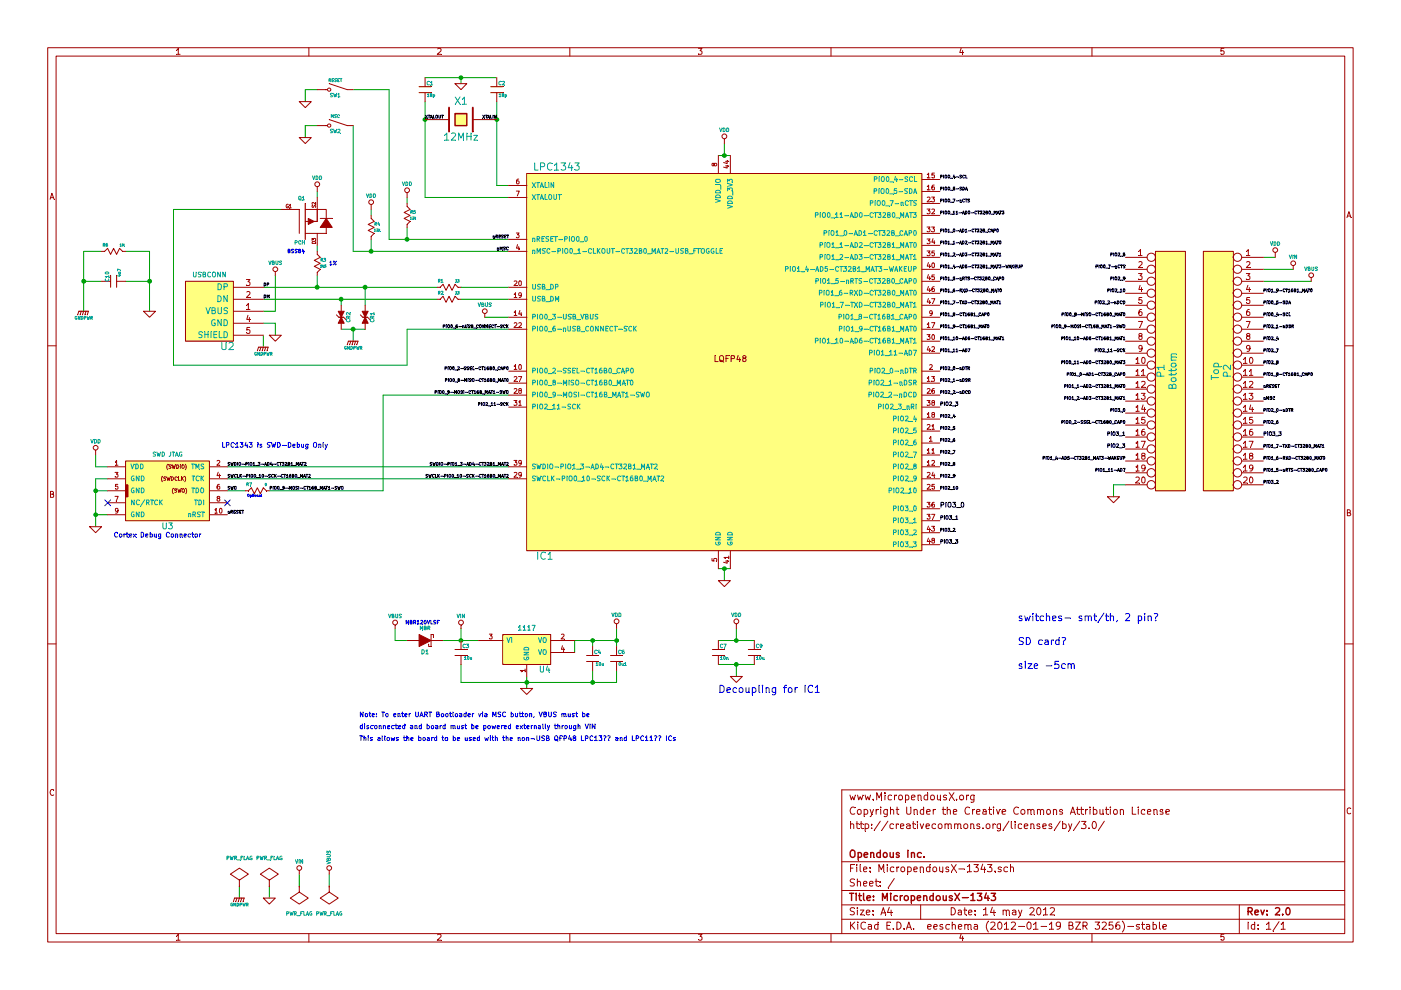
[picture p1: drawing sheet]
EESchema Schematic File Version 2  date 14/05/2012 23:08:49
LIBS:power
LIBS:device
LIBS:transistors
LIBS:conn
LIBS:linear
LIBS:regul
LIBS:74xx
LIBS:cmos4000
LIBS:adc-dac
LIBS:memory
LIBS:xilinx
LIBS:special
LIBS:microcontrollers
LIBS:dsp
LIBS:microchip
LIBS:analog_switches
LIBS:motorola
LIBS:texas
LIBS:intel
LIBS:audio
LIBS:interface
LIBS:digital-audio
LIBS:philips
LIBS:display
LIBS:cypress
LIBS:siliconi
LIBS:opto
LIBS:atmel
LIBS:contrib
LIBS:valves
LIBS:opendous
LIBS:MicropendousX-1343-cache
EELAYER 25  0
EELAYER END
$Descr A4 11700 8267
encoding utf-8
Sheet 1 1
Title "MicropendousX-1343"
Date "14 may 2012"
Rev "2.0"
Comp "Opendous Inc."
Comment1 ""
Comment2 "http://creativecommons.org/licenses/by/3.0/"
Comment3 "Copyright Under the Creative Commons Attribution License"
Comment4 "www.MicropendousX.org"
$EndDescr
Wire Wire Line
	3400 1900 3400 2000
Wire Wire Line
	5150 5350 4800 5350
Wire Wire Line
	3850 5700 5150 5700
Wire Wire Line
	4950 5700 4950 5600
Connection ~ 4950 5350
Connection ~ 4950 5700
Wire Wire Line
	6300 5350 6000 5350
Wire Wire Line
	6000 5550 6300 5550
Connection ~ 700  2350
Connection ~ 1250 2350
Wire Wire Line
	1250 2600 1250 2100
Wire Wire Line
	1250 2100 1050 2100
Wire Wire Line
	3850 5350 3850 5250
Wire Wire Line
	6000 4750 6100 4750
Wire Wire Line
	2250 4100 3200 4100
Wire Wire Line
	1900 4000 4250 4000
Connection ~ 6150 5350
Wire Wire Line
	6150 5350 6150 5250
Connection ~ 2850 2500
Wire Wire Line
	2850 2550 2850 2500
Wire Wire Line
	3650 2500 2200 2500
Wire Wire Line
	3850 2500 4250 2500
Wire Wire Line
	4050 2650 4250 2650
Wire Wire Line
	4250 2750 3400 2750
Wire Wire Line
	3400 2750 3400 3050
Wire Wire Line
	3400 3050 1450 3050
Connection ~ 3400 2000
Connection ~ 3100 2100
Wire Wire Line
	4250 2100 2950 2100
Wire Wire Line
	2950 2100 2950 1050
Wire Wire Line
	2950 750  3250 750 
Wire Wire Line
	3250 750  3250 2000
Wire Wire Line
	3250 2000 4250 2000
Wire Wire Line
	9300 4150 9300 4050
Wire Wire Line
	9300 4050 9400 4050
Wire Wire Line
	10550 2250 10800 2250
Wire Wire Line
	10550 2150 10650 2150
Connection ~ 3850 5350
Wire Wire Line
	3850 5700 3850 5550
Wire Wire Line
	4400 5750 4400 5650
Wire Wire Line
	3100 1800 3100 1750
Wire Wire Line
	2550 850  2550 750 
Wire Wire Line
	2550 750  2650 750 
Wire Wire Line
	2650 2100 2650 2050
Wire Wire Line
	2850 2750 3050 2750
Wire Wire Line
	2300 2800 2300 2700
Wire Wire Line
	2300 2700 2200 2700
Wire Wire Line
	6000 1300 6100 1300
Connection ~ 800  4300
Wire Wire Line
	800  4300 900  4300
Wire Wire Line
	800  3800 800  3900
Wire Wire Line
	800  3900 900  3900
Wire Wire Line
	4150 850  4150 1550
Wire Wire Line
	4150 1550 4250 1550
Wire Wire Line
	3850 700  3850 650 
Wire Wire Line
	4150 650  3550 650 
Connection ~ 3850 650 
Wire Wire Line
	4250 1650 3550 1650
Wire Wire Line
	3550 1650 3550 850 
Connection ~ 4150 1000
Connection ~ 3550 1000
Wire Wire Line
	900  4000 800  4000
Wire Wire Line
	800  4000 800  4400
Wire Wire Line
	800  4100 900  4100
Connection ~ 800  4100
Wire Wire Line
	3400 1700 3400 1650
Wire Wire Line
	6050 1200 6050 1300
Connection ~ 6050 1300
Wire Wire Line
	2300 2300 2300 2600
Wire Wire Line
	2300 2600 2200 2600
Wire Wire Line
	2200 2800 2200 2900
Wire Wire Line
	2950 2850 2950 2750
Connection ~ 2950 2750
Wire Wire Line
	2650 2300 2650 2400
Connection ~ 2650 2400
Wire Wire Line
	2650 1050 2550 1050
Wire Wire Line
	2550 1050 2550 1150
Wire Wire Line
	3100 2000 3100 2100
Wire Wire Line
	4800 5350 4800 5450
Connection ~ 4400 5700
Wire Wire Line
	3700 5350 4000 5350
Wire Wire Line
	3300 5250 3300 5350
Wire Wire Line
	3300 5350 3400 5350
Wire Wire Line
	10550 2350 10950 2350
Wire Wire Line
	2650 1650 2650 1600
Wire Wire Line
	4250 2400 3850 2400
Wire Wire Line
	2200 2400 3650 2400
Wire Wire Line
	3050 2550 3050 2400
Connection ~ 3050 2400
Wire Wire Line
	2350 1750 1450 1750
Wire Wire Line
	1450 1750 1450 3050
Wire Wire Line
	6150 5650 6150 5550
Connection ~ 6150 5550
Wire Wire Line
	1900 3900 4250 3900
Wire Wire Line
	3200 4100 3200 3300
Wire Wire Line
	3200 3300 4250 3300
Wire Wire Line
	2050 4100 1900 4100
Wire Wire Line
	6050 4750 6050 4850
Connection ~ 6050 4750
Wire Wire Line
	2250 7400 2250 7500
Wire Wire Line
	2500 7400 2500 7300
Wire Wire Line
	2000 7400 2000 7500
Wire Wire Line
	2750 7400 2750 7300
Wire Wire Line
	1250 2350 1050 2350
Wire Wire Line
	700  2350 850  2350
Wire Wire Line
	700  2600 700  2100
Wire Wire Line
	700  2100 850  2100
Wire Wire Line
	4950 5350 4950 5400
Wire Wire Line
	5150 5700 5150 5600
Wire Wire Line
	5150 5250 5150 5400
Connection ~ 5150 5350
Text Notes 6000 5800 0    60   ~ 0
Decoupling for IC1
Text Notes 8500 5600 0    60   ~ 0
size -5cm
Text Notes 8500 5400 0    60   ~ 0
SD card?
Text Notes 8500 5200 0    60   ~ 0
switches- smt/th, 2 pin?
$Comp
L R_MINI R6
U 1 1
P 950 2100
F 0 "R6" H 880 2150 25  0000 C CNN
F 1 "1M" H 1020 2150 20  0000 C CNN
	1    950  2100
	1    0    0    -1  
$EndComp
$Comp
L C_MINI C10
U 1 1
P 950 2350
F 0 "C10" V 900 2390 30  0000 C CNN
F 1 "4n7" V 1000 2420 25  0000 C CNN
	1    950  2350
	1    0    0    -1  
$EndComp
Text Label 9400 3750 2    30   ~ 0
PIO2_3
Text Label 7850 3400 0    30   ~ 0
PIO2_3
Text Label 10550 3650 0    30   ~ 0
PIO3_3
Text Label 7850 4550 0    30   ~ 0
PIO3_3
Text Label 9400 3650 2    30   ~ 0
PIO3_1
Text Label 7850 4350 0    30   ~ 0
PIO3_1
Text Label 7850 4250 0    40   ~ 0
PIO3_0
$Comp
L LPC1343 IC1
U 1 1
P 6050 3000
F 0 "IC1" H 4550 1350 60  0000 C CNN
F 1 "LPC1343" H 4650 4600 60  0000 C CNN
	1    6050 3000
	1    0    0    -1  
$EndComp
$Comp
L VIN #PWR01
U 1 1
P 3850 5250
F 0 "#PWR01" H 3850 5350 30  0001 C CNN
F 1 "VIN" H 3850 5350 30  0000 C CNN
	1    3850 5250
	1    0    0    -1  
$EndComp
$Comp
L PWR_FLAG #FLG02
U 1 1
P 2750 7400
F 0 "#FLG02" H 2750 7670 30  0001 C CNN
F 1 "PWR_FLAG" H 2750 7630 30  0000 C CNN
	1    2750 7400
	-1   0    0    1   
$EndComp
$Comp
L PWR_FLAG #FLG03
U 1 1
P 2000 7400
F 0 "#FLG03" H 2000 7670 30  0001 C CNN
F 1 "PWR_FLAG" H 2000 7630 30  0000 C CNN
	1    2000 7400
	1    0    0    -1  
$EndComp
$Comp
L GNDPWR #PWR04
U 1 1
P 2000 7500
F 0 "#PWR04" H 2000 7550 40  0001 C CNN
F 1 "GNDPWR" H 2000 7440 25  0000 C CNN
	1    2000 7500
	1    0    0    -1  
$EndComp
$Comp
L 1117 U4
U 1 1
P 4400 5400
F 0 "U4" H 4550 5204 50  0000 C CNN
F 1 "1117" H 4400 5550 40  0000 C CNN
	1    4400 5400
	1    0    0    -1  
$EndComp
$Comp
L PWR_FLAG #FLG05
U 1 1
P 2500 7400
F 0 "#FLG05" H 2500 7670 30  0001 C CNN
F 1 "PWR_FLAG" H 2500 7630 30  0000 C CNN
	1    2500 7400
	-1   0    0    1   
$EndComp
$Comp
L PWR_FLAG #FLG06
U 1 1
P 2250 7400
F 0 "#FLG06" H 2250 7670 30  0001 C CNN
F 1 "PWR_FLAG" H 2250 7630 30  0000 C CNN
	1    2250 7400
	1    0    0    -1  
$EndComp
$Comp
L VBUS #PWR07
U 1 1
P 2750 7300
F 0 "#PWR07" H 2750 7400 30  0001 C CNN
F 1 "VBUS" V 2750 7440 30  0000 C CNN
	1    2750 7300
	1    0    0    -1  
$EndComp
$Comp
L GND #PWR08
U 1 1
P 2250 7500
F 0 "#PWR08" H 2250 7500 30  0001 C CNN
F 1 "GND" H 2250 7430 30  0001 C CNN
	1    2250 7500
	1    0    0    -1  
$EndComp
$Comp
L CONN_CORTEX_DEBUG U3
U 1 1
P 1400 4100
F 0 "U3" H 1400 3800 50  0000 C CNN
F 1 "SWD JTAG" H 1400 4400 35  0000 C CNN
	1    1400 4100
	1    0    0    -1  
$EndComp
Text Notes 950  4500 0    40   ~ 0
Cortex Debug Connector
Text Notes 1850 3750 0    40   ~ 0
LPC1343 is SWD-Debug Only
Text Label 9400 3350 2    25   ~ 0
PIO1_2-AD3-CT32B1_MAT1
Text Label 9400 3250 2    25   ~ 0
PIO1_1-AD2-CT32B1_MAT0
Text Label 9400 3150 2    25   ~ 0
PIO1_0-AD1-CT32B_CAP0
Text Label 9400 3050 2    25   ~ 0
PIO0_11-AD0-CT32B0_MAT3
Text Label 1900 4100 0    25   ~ 0
SWO
Text Notes 2065 4160 0    20   ~ 0
Optional
NoConn ~ 1900 4200
$Comp
L R_MINI R7
U 1 1
P 2150 4100
F 0 "R7" H 2080 4150 25  0000 C CNN
F 1 "0" H 2220 4150 20  0000 C CNN
	1    2150 4100
	1    0    0    -1  
$EndComp
Text Label 2250 4100 0    25   ~ 0
PIO0_9-MOSI-CT16B_MAT1-SWO
Text Label 1900 4000 0    25   ~ 0
SWCLK-PIO0_10-SCK-CT16B0_MAT2
Text Label 1900 3900 0    25   ~ 0
SWDIO-PIO1_3-AD4-CT32B1_MAT2
Text Label 4250 4000 2    25   ~ 0
SWCLK-PIO0_10-SCK-CT16B0_MAT2
Text Label 4250 3900 2    25   ~ 0
SWDIO-PIO1_3-AD4-CT32B1_MAT2
$Comp
L C_MINI C9
U 1 1
P 6300 5450
F 0 "C9" V 6250 5490 30  0000 C CNN
F 1 "10u" V 6350 5500 25  0000 C CNN
	1    6300 5450
	0    1    1    0   
$EndComp
$Comp
L MOSFET_P_OPENDOUS Q1
U 1 1
P 2550 1850
F 0 "Q1" H 2550 2040 30  0000 R CNN
F 1 "PCH" H 2550 1670 30  0000 R CNN
	1    2550 1850
	1    0    0    -1  
$EndComp
Text Notes 3000 6200 0    40   ~ 0
This allows the board to be used with the non-USB QFP48 LPC13?? and LPC11?? ICs
Text Notes 2400 2125 0    30   ~ 0
BSS84
Text Notes 3385 5225 0    30   ~ 0
MBR120VLSF
Text Label 10550 3350 0    25   ~ 0
nMSC
Text Label 10550 3250 0    25   ~ 0
nRESET
$Comp
L CONN_20 P2
U 1 1
P 10200 3100
F 0 "P2" V 10150 3100 60  0000 C CNN
F 1 "Top" V 10250 3100 60  0000 C CNN
	1    10200 3100
	-1   0    0    -1  
$EndComp
$Comp
L CONN_20 P1
U 1 1
P 9750 3100
F 0 "P1" V 9700 3100 60  0000 C CNN
F 1 "Bottom" V 9800 3100 60  0000 C CNN
	1    9750 3100
	1    0    0    -1  
$EndComp
Text Label 9400 2250 2    25   ~ 0
PIO0_7-nCTS
Text Label 9400 2350 2    25   ~ 0
PIO2_9
Text Notes 2750 2225 0    30   ~ 0
1%
$Comp
L GNDPWR #PWR09
U 1 1
P 700 2600
F 0 "#PWR09" H 700 2650 40  0001 C CNN
F 1 "GNDPWR" H 700 2540 25  0000 C CNN
	1    700  2600
	1    0    0    -1  
$EndComp
$Comp
L GND #PWR010
U 1 1
P 1250 2600
F 0 "#PWR010" H 1250 2600 30  0001 C CNN
F 1 "GND" H 1250 2530 30  0001 C CNN
	1    1250 2600
	1    0    0    -1  
$EndComp
Text Notes 3000 6100 0    40   ~ 0
disconnected and board must be powered externally through VIN
Text Notes 3000 6000 0    40   ~ 0
Note: To enter UART Bootloader via MSC button, VBUS must be
$Comp
L GND #PWR011
U 1 1
P 9300 4150
F 0 "#PWR011" H 9300 4150 30  0001 C CNN
F 1 "GND" H 9300 4080 30  0001 C CNN
	1    9300 4150
	1    0    0    -1  
$EndComp
$Comp
L VIN #PWR012
U 1 1
P 10800 2250
F 0 "#PWR012" H 10800 2350 30  0001 C CNN
F 1 "VIN" H 10800 2350 30  0000 C CNN
	1    10800 2250
	1    0    0    -1  
$EndComp
$Comp
L VBUS #PWR013
U 1 1
P 10950 2350
F 0 "#PWR013" H 10950 2450 30  0001 C CNN
F 1 "VBUS" H 10950 2450 30  0000 C CNN
	1    10950 2350
	1    0    0    -1  
$EndComp
$Comp
L VDD #PWR014
U 1 1
P 10650 2150
F 0 "#PWR014" H 10650 2250 30  0001 C CNN
F 1 "VDD" H 10650 2260 30  0000 C CNN
	1    10650 2150
	1    0    0    -1  
$EndComp
$Comp
L D_SCHOTTKY D1
U 1 1
P 3550 5350
F 0 "D1" H 3550 5250 35  0000 C CNN
F 1 "MBR" H 3550 5450 30  0000 C CNN
	1    3550 5350
	1    0    0    -1  
$EndComp
$Comp
L VIN #PWR015
U 1 1
P 2500 7300
F 0 "#PWR015" H 2500 7400 30  0001 C CNN
F 1 "VIN" H 2500 7400 30  0000 C CNN
	1    2500 7300
	1    0    0    -1  
$EndComp
$Comp
L GND #PWR016
U 1 1
P 4400 5750
F 0 "#PWR016" H 4400 5750 30  0001 C CNN
F 1 "GND" H 4400 5680 30  0001 C CNN
	1    4400 5750
	1    0    0    -1  
$EndComp
$Comp
L VBUS #PWR017
U 1 1
P 3300 5250
F 0 "#PWR017" H 3300 5350 30  0001 C CNN
F 1 "VBUS" H 3300 5350 30  0000 C CNN
	1    3300 5250
	1    0    0    -1  
$EndComp
$Comp
L VDD #PWR018
U 1 1
P 5150 5250
F 0 "#PWR018" H 5150 5350 30  0001 C CNN
F 1 "VDD" H 5150 5360 30  0000 C CNN
	1    5150 5250
	1    0    0    -1  
$EndComp
$Comp
L C_MINI C4
U 1 1
P 4950 5500
F 0 "C4" V 4900 5540 30  0000 C CNN
F 1 "10u" V 5000 5560 25  0000 C CNN
	1    4950 5500
	0    1    1    0   
$EndComp
$Comp
L C_MINI C3
U 1 1
P 3850 5450
F 0 "C3" V 3800 5490 30  0000 C CNN
F 1 "10u" V 3900 5510 25  0000 C CNN
	1    3850 5450
	0    1    1    0   
$EndComp
Text Label 9400 2950 2    25   ~ 0
PIO2_11-SCK
Text Label 9400 2750 2    25   ~ 0
PIO0_9-MOSI-CT16B_MAT1-SWO
Text Label 9400 2650 2    25   ~ 0
PIO0_8-MISO-CT16B0_MAT0
Text Label 9400 3550 2    25   ~ 0
PIO0_2-SSEL-CT16B0_CAP0
Text Label 4250 2100 2    25   ~ 0
nMSC
$Comp
L VDD #PWR019
U 1 1
P 3100 1750
F 0 "#PWR019" H 3100 1850 30  0001 C CNN
F 1 "VDD" H 3100 1860 30  0000 C CNN
	1    3100 1750
	1    0    0    -1  
$EndComp
$Comp
L R_MINI R4
U 1 1
P 3100 1900
F 0 "R4" V 3075 1950 25  0000 C CNN
F 1 "12k" V 3125 1950 20  0000 C CNN
	1    3100 1900
	0    1    1    0   
$EndComp
$Comp
L GND #PWR020
U 1 1
P 2550 1150
F 0 "#PWR020" H 2550 1150 30  0001 C CNN
F 1 "GND" H 2550 1080 30  0001 C CNN
	1    2550 1150
	1    0    0    -1  
$EndComp
$Comp
L SWITCH_PUSHBUTTON SW2
U 1 1
P 2800 1050
F 0 "SW2" H 2800 1000 30  0000 C CNN
F 1 "MSC" H 2800 1125 25  0000 C CNN
	1    2800 1050
	1    0    0    -1  
$EndComp
$Comp
L GND #PWR021
U 1 1
P 2550 850
F 0 "#PWR021" H 2550 850 30  0001 C CNN
F 1 "GND" H 2550 780 30  0001 C CNN
	1    2550 850 
	1    0    0    -1  
$EndComp
$Comp
L SWITCH_PUSHBUTTON SW1
U 1 1
P 2800 750
F 0 "SW1" H 2800 700 30  0000 C CNN
F 1 "RESET" H 2800 825 25  0000 C CNN
	1    2800 750 
	1    0    0    -1  
$EndComp
$Comp
L VDD #PWR022
U 1 1
P 2650 1600
F 0 "#PWR022" H 2650 1700 30  0001 C CNN
F 1 "VDD" H 2650 1710 30  0000 C CNN
	1    2650 1600
	1    0    0    -1  
$EndComp
$Comp
L R_MINI R3
U 1 1
P 2650 2200
F 0 "R3" V 2625 2250 25  0000 C CNN
F 1 "1k5" V 2675 2250 20  0000 C CNN
	1    2650 2200
	0    1    1    0   
$EndComp
$Comp
L VBUS #PWR023
U 1 1
P 4050 2650
F 0 "#PWR023" H 4050 2750 30  0001 C CNN
F 1 "VBUS" H 4050 2750 30  0000 C CNN
	1    4050 2650
	1    0    0    -1  
$EndComp
$Comp
L R_MINI R2
U 1 1
P 3750 2500
F 0 "R2" H 3680 2550 25  0000 C CNN
F 1 "33" H 3820 2550 20  0000 C CNN
	1    3750 2500
	1    0    0    -1  
$EndComp
$Comp
L GNDPWR #PWR024
U 1 1
P 2950 2850
F 0 "#PWR024" H 2950 2900 40  0001 C CNN
F 1 "GNDPWR" H 2950 2790 25  0000 C CNN
	1    2950 2850
	1    0    0    -1  
$EndComp
$Comp
L ESD_ZENER CR1
U 1 1
P 3050 2650
F 0 "CR1" H 3050 2710 30  0000 C CNN
F 1 "ESD" H 3050 2600 20  0001 C CNN
	1    3050 2650
	0    1    1    0   
$EndComp
$Comp
L ESD_ZENER CR2
U 1 1
P 2850 2650
F 0 "CR2" H 2850 2710 30  0000 C CNN
F 1 "ESD" H 2850 2600 20  0001 C CNN
	1    2850 2650
	0    1    1    0   
$EndComp
$Comp
L GNDPWR #PWR025
U 1 1
P 2200 2900
F 0 "#PWR025" H 2200 2950 40  0001 C CNN
F 1 "GNDPWR" H 2200 2840 25  0000 C CNN
	1    2200 2900
	1    0    0    -1  
$EndComp
$Comp
L GND #PWR026
U 1 1
P 2300 2800
F 0 "#PWR026" H 2300 2800 30  0001 C CNN
F 1 "GND" H 2300 2730 30  0001 C CNN
	1    2300 2800
	1    0    0    -1  
$EndComp
$Comp
L VBUS #PWR027
U 1 1
P 2300 2300
F 0 "#PWR027" H 2300 2400 30  0001 C CNN
F 1 "VBUS" H 2300 2400 30  0000 C CNN
	1    2300 2300
	1    0    0    -1  
$EndComp
$Comp
L VDD #PWR028
U 1 1
P 6050 1200
F 0 "#PWR028" H 6050 1300 30  0001 C CNN
F 1 "VDD" H 6050 1310 30  0000 C CNN
	1    6050 1200
	1    0    0    -1  
$EndComp
$Comp
L GND #PWR029
U 1 1
P 6050 4850
F 0 "#PWR029" H 6050 4850 30  0001 C CNN
F 1 "GND" H 6050 4780 30  0001 C CNN
	1    6050 4850
	1    0    0    -1  
$EndComp
$Comp
L C_MINI C7
U 1 1
P 6000 5450
F 0 "C7" V 5950 5490 30  0000 C CNN
F 1 "10n" V 6050 5500 25  0000 C CNN
	1    6000 5450
	0    1    1    0   
$EndComp
$Comp
L C_MINI C6
U 1 1
P 5150 5500
F 0 "C6" V 5100 5540 30  0000 C CNN
F 1 "0u1" V 5200 5550 25  0000 C CNN
	1    5150 5500
	0    1    1    0   
$EndComp
$Comp
L VDD #PWR030
U 1 1
P 6150 5250
F 0 "#PWR030" H 6150 5350 30  0001 C CNN
F 1 "VDD" H 6150 5360 30  0000 C CNN
	1    6150 5250
	1    0    0    -1  
$EndComp
$Comp
L GND #PWR031
U 1 1
P 6150 5650
F 0 "#PWR031" H 6150 5650 30  0001 C CNN
F 1 "GND" H 6150 5580 30  0001 C CNN
	1    6150 5650
	1    0    0    -1  
$EndComp
NoConn ~ 900  4200
$Comp
L GND #PWR032
U 1 1
P 800 4400
F 0 "#PWR032" H 800 4400 30  0001 C CNN
F 1 "GND" H 800 4330 30  0001 C CNN
	1    800  4400
	1    0    0    -1  
$EndComp
$Comp
L VDD #PWR033
U 1 1
P 800 3800
F 0 "#PWR033" H 800 3900 30  0001 C CNN
F 1 "VDD" H 800 3910 30  0000 C CNN
	1    800  3800
	1    0    0    -1  
$EndComp
$Comp
L R_MINI R1
U 1 1
P 3750 2400
F 0 "R1" H 3680 2450 25  0000 C CNN
F 1 "33" H 3820 2450 20  0000 C CNN
	1    3750 2400
	1    0    0    -1  
$EndComp
Text Label 1900 4300 0    25   ~ 0
nRESET
Text Label 7850 4450 0    25   ~ 0
PIO3_2
Text Label 7850 4100 0    25   ~ 0
PIO2_10
Text Label 7850 4000 0    25   ~ 0
PIO2_9
Text Label 7850 3900 0    25   ~ 0
PIO2_8
Text Label 7850 3800 0    25   ~ 0
PIO2_7
Text Label 7850 3700 0    25   ~ 0
PIO2_6
Text Label 7850 3600 0    25   ~ 0
PIO2_5
Text Label 7850 3500 0    25   ~ 0
PIO2_4
Text Label 7850 3300 0    25   ~ 0
PIO2_2-nDCD
Text Label 7850 3200 0    25   ~ 0
PIO2_1-nDSR
Text Label 7850 3100 0    25   ~ 0
PIO2_0-nDTR
Text Label 7850 2950 0    25   ~ 0
PIO1_11-AD7
Text Label 7850 2850 0    25   ~ 0
PIO1_10-AD6-CT16B1_MAT1
Text Label 7850 2750 0    25   ~ 0
PIO1_9-CT16B1_MAT0
Text Label 7850 2650 0    25   ~ 0
PIO1_8-CT16B1_CAP0
Text Label 7850 2550 0    25   ~ 0
PIO1_7-TXD-CT32B0_MAT1
Text Label 7850 2450 0    25   ~ 0
PIO1_6-RXD-CT32B0_MAT0
Text Label 7850 2350 0    25   ~ 0
PIO1_5-nRTS-CT32B0_CAP0
Text Label 7850 1700 0    25   ~ 0
PIO0_7-nCTS
Text Label 4250 2750 2    25   ~ 0
PIO0_6-nUSB_CONNECT-SCK
Text Label 7850 1600 0    25   ~ 0
PIO0_5-SDA
Text Label 7850 1500 0    25   ~ 0
PIO0_4-SCL
$Comp
L VDD #PWR034
U 1 1
P 3400 1650
F 0 "#PWR034" H 3400 1750 30  0001 C CNN
F 1 "VDD" H 3400 1760 30  0000 C CNN
	1    3400 1650
	1    0    0    -1  
$EndComp
$Comp
L R_MINI R5
U 1 1
P 3400 1800
F 0 "R5" V 3375 1850 25  0000 C CNN
F 1 "12k" V 3425 1850 20  0000 C CNN
	1    3400 1800
	0    1    1    0   
$EndComp
$Comp
L GND #PWR035
U 1 1
P 3850 700
F 0 "#PWR035" H 3850 700 30  0001 C CNN
F 1 "GND" H 3850 630 30  0001 C CNN
	1    3850 700 
	1    0    0    -1  
$EndComp
$Comp
L CRYSTAL X1
U 1 1
P 3850 1000
F 0 "X1" H 3850 1150 60  0000 C CNN
F 1 "12MHz" H 3850 850 60  0000 C CNN
	1    3850 1000
	1    0    0    -1  
$EndComp
$Comp
L C_MINI C2
U 1 1
P 4150 750
F 0 "C2" V 4100 790 30  0000 C CNN
F 1 "18p" V 4200 800 25  0000 C CNN
	1    4150 750 
	0    1    1    0   
$EndComp
$Comp
L C_MINI C1
U 1 1
P 3550 750
F 0 "C1" V 3500 790 30  0000 C CNN
F 1 "18p" V 3600 800 25  0000 C CNN
	1    3550 750 
	0    1    1    0   
$EndComp
$Comp
L USBCONN U2
U 1 1
P 1950 2600
F 0 "U2" H 2000 2300 60  0000 C CNN
F 1 "USBCONN" H 2150 2900 40  0000 C CNN
	1    1950 2600
	-1   0    0    -1  
$EndComp
Text Label 10550 4050 0    25   ~ 0
PIO3_2
Text Label 9400 3450 2    25   ~ 0
PIO3_0
Text Label 9400 2450 2    25   ~ 0
PIO2_10
Text Label 10550 3050 0    25   ~ 0
PIO2_8
Text Label 10550 2950 0    25   ~ 0
PIO2_7
Text Label 10550 3550 0    25   ~ 0
PIO2_6
Text Label 9400 2150 2    25   ~ 0
PIO2_5
Text Label 10550 2850 0    25   ~ 0
PIO2_4
Text Label 9400 2550 2    25   ~ 0
PIO2_2-nDCD
Text Label 10550 2750 0    25   ~ 0
PIO2_1-nDSR
Text Label 10550 3450 0    25   ~ 0
PIO2_0-nDTR
Text Label 9400 3950 2    25   ~ 0
PIO1_11-AD7
Text Label 9400 2850 2    25   ~ 0
PIO1_10-AD6-CT16B1_MAT1
Text Label 10550 2450 0    25   ~ 0
PIO1_9-CT16B1_MAT0
Text Label 10550 3150 0    25   ~ 0
PIO1_8-CT16B1_CAP0
Text Label 10550 3750 0    25   ~ 0
PIO1_7-TXD-CT32B0_MAT1
Text Label 10550 3850 0    25   ~ 0
PIO1_6-RXD-CT32B0_MAT0
Text Label 10550 3950 0    25   ~ 0
PIO1_5-nRTS-CT32B0_CAP0
Text Label 9400 3850 2    25   ~ 0
PIO1_4-AD5-CT32B1_MAT3-WAKEUP
Text Label 10550 2550 0    25   ~ 0
PIO0_5-SDA
Text Label 10550 2650 0    25   ~ 0
PIO0_4-SCL
Text Label 4250 3400 2    25   ~ 0
PIO2_11-SCK
Text Label 4250 3300 2    25   ~ 0
PIO0_9-MOSI-CT16B_MAT1-SWO
Text Label 4250 3200 2    25   ~ 0
PIO0_8-MISO-CT16B0_MAT0
Text Label 4250 3100 2    25   ~ 0
PIO0_2-SSEL-CT16B0_CAP0
Text Label 2200 2500 0    25   ~ 0
DM
Text Label 2200 2400 0    25   ~ 0
DP
Text Label 4250 2000 2    25   ~ 0
nRESET
Text Label 3550 1000 0    25   ~ 0
XTALOUT
Text Label 4150 1000 2    25   ~ 0
XTALIN
Text Label 7850 2250 0    25   ~ 0
PIO1_4-AD5-CT32B1_MAT3-WAKEUP
Text Label 7850 2150 0    25   ~ 0
PIO1_2-AD3-CT32B1_MAT1
Text Label 7850 2050 0    25   ~ 0
PIO1_1-AD2-CT32B1_MAT0
Text Label 7850 1950 0    25   ~ 0
PIO1_0-AD1-CT32B_CAP0
Text Label 7850 1800 0    25   ~ 0
PIO0_11-AD0-CT32B0_MAT3
$EndSCHEMATC
